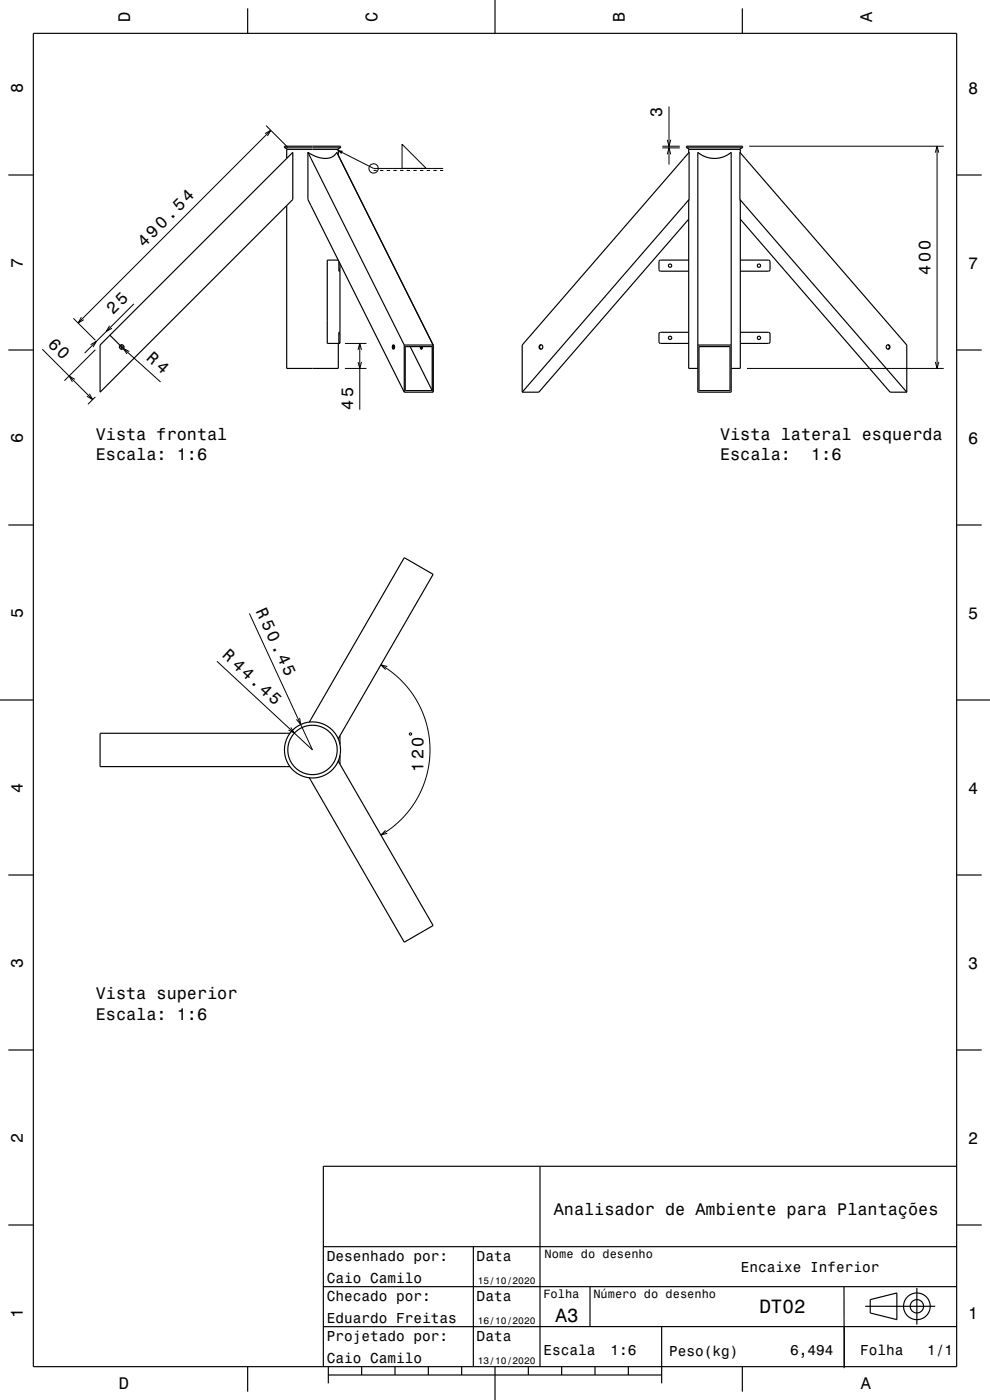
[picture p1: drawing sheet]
<svg xmlns="http://www.w3.org/2000/svg" width="297mm" height="420mm" viewBox="0 0 297 420" stroke-linecap="round" stroke-linejoin="round" font-family="sans-serif">
<g fill="none" stroke="#000" stroke-width=".3">
<path d="M79.8 37.7l6.6 6.6M81.2 39.1l-57.8 57.8M200.7 31.9v17.5M79.5 40.1l1.7-1-1 1.7M86 44.9h15.5M102.6 45.7l9.5 4.8h20.8M112.1 51.1h.9M114 51.1h1M116 51.1h1M118 51.1h1M120 51.1h1M120.6 43.3l7.3 7.2h-7.3z"/>
<path d="M122 51.1h1M124 51.1h1M126 51.1h1M128 51.1h1M130 51.1h1M132 51.1h.9M198.7 43.9h5.2M198.7 44.4h5.2M200.2 46.3l.5-1.9 .5 1.9M200.2 41.9l.5 2 .5-2M206.6 44.9h15.5M224.8 43.9h58.3"/>
<path d="M280.6 45.8l.5-1.9 .5 1.9M281.1 43.9v66.6M101.7 78.5h.1M22 95.5l6.6 6.6M24.4 95.2l-1 1.7 1.8-1M32.9 97.7l-1 1.8 1.7-1M40.2 91.2l-14.8 14.7M101.7 80.9h.3M12.7 104.8l15.1 15.1M22.5 113.8l-1.8-1 1 1.7M26.8 118.1l1 1.8-1.7-1M27.2 103.4l1.7-1-1 1.7"/>
<path d="M28.6 104.9l-9.3 9.3M28.6 119.1l-2.2 2.2M35.6 104.1h1.8M36.5 103.2v1.8M36.5 104.1l11.7 10.5M38.8 105.5l-1.8-1 1.1 1.7M101.7 102.5h.3M101.7 100.2h.3M103.5 110.5h6.4M103.5 103h6.4M107.4 105l.5-2 .6 2M107.4 108.6l.5 1.9 .6-1.9"/>
<path d="M107.9 103v19.9M224.1 110.5h59M280.6 108.6l.5 1.9 .5-1.9M74.8 184l18.9 41-28.6-26.6M114.3 199.4l3.1 2.1 3 2.7 2.5 2.8 2.2 3.3 1.6 3.4 1.3 3.5 .7 3.9 .3 3.8-.3 3.9-.7 4-1.3 3.5-1.7 3.6-2.1 3.1-2.5 2.8-3 2.6-3.1 2.1M116.2 200l-1.9-.6 1.4 1.5M87.3 218.2l1 1.7-1.7-.9M89.9 215.4l.3 2-1.3-1.6M122.8 220.1l.5-.3 .2 .5-.5 .2zM115.7 249.1l-1.4 1.4 1.9-.5"/>
<circle cx="112.1" cy="50.5" r="1.4"/>
</g>
<g fill="none" stroke="#000" stroke-width=".35">
<path d="M10 10h277v400h-277zM74.3 2.5v7.5M148.5 0v10M222.7 2.5v7.5M2.5 52.5h7.5M85.3 43.9h16.9v.5h-16.9zM85.5 44.4l.5 .5v2.6M92.4 45.7l2.6 1.3 2.5 .5 2.2-.4 1.3-1.4 28.9 57.8M92.4 45.7v14.1l28.9 57.9M92.4 45.7l28.9 57.8M102 44.4l-.5 .4v1.8M205.9 43.9h16.9v.5h-16.9z"/>
<path d="M206.1 44.4l.4 .2 .1 1.2M206.7 59.8l-.1 50.7h2.7M206.7 59.8v-14.1l-50 57.8v14.2M206.7 59.8l-50 57.9M209.3 45.7a7.7 7.7 0 0 0 10.1 0v72h-10.1zM222 59.8l.1 50.7h-2.7M222 59.8v-14.1l50 57.8v14.2M222 59.8l50 57.9M222.6 44.4l-.5 .4v1M287 52.5h7.5M86 61.7v48.8h15.5v-7.5M101.5 78h-3.3v25h3.8v-23.9"/>
<path d="M101.7 78.4v3h.3M206.6 78h-8.4l-.5 .5v2.4l.4 .5h8.5M206.6 65.8l-44.9 51.9h-5M222.1 78h8.5l.4 .5v2.4l-.2 .4-8.7 .1M222.1 65.8l44.9 51.9h5M102 99.7h-.3v3.3M206.6 99.7h-8.4l-.5 .5v2.3l.4 .5h8.5M222.1 99.7h8.4l.5 .5v2.4l-.2 .4h-8.7M2.5 105h7.5M30 103.5l57.8-57.8v14.1l-57.8 57.9zM33 100.6l3.5 3.5M117.9 103.5a.63 .63 0 0 1 .5 .6 .63 .63 0 0 1-.5 .6l-.2-.7z"/>
<path d="M118.2 103.5l-.2 .6 .2 .6M121.3 103.5v14.2M121.3 103.5h8.6M121.6 104h8v13.2h-8zM123.1 104l6.5 13.2M126.1 104l.3 .8 .3-.8M126.4 104l.2 .7M129.9 103.5v14.2h-8.6M162.4 103.4a.69 .69 0 0 0-.5 .7 .69 .69 0 0 0 .5 .7M209.3 103.5h10.1M209.7 104h9.3v13.2h-9.3zM266.3 103.4a.69 .69 0 0 1 .5 .7 .69 .69 0 0 1-.5 .7"/>
<path d="M287 105h7.5M2.5 157.5h7.5M287 157.5h7.5M0 210h10M87 220h-57v10h57M92.8 216.6l28.5-49.3 8.6 5-28.4 49.3M287 210h10M101.5 228.3l28.4 49.4-8.6 5-28.5-49.4M102 220.7v2.6M102 226.6v2.7M2.5 262.5h7.5M287 262.5h7.5"/>
<path d="M2.5 315h7.5M287 315h7.5M162 350v60M287 349.9h-190v60.1M2.5 367.5h7.5M97 374h190M142 374v36M287 367.5h7.5M97 398h65M97 386h190M162 398h125M177 386v12"/>
<path d="M198.5 398v17M253.2 386l.1 24.4M253.3 398v12M259.6 391.9h21M261.1 389.9l8-2v8l-8-2zM275.1 386.4v11M74.3 410v7.5M98.5 412.5h100M98.5 410v5M108.5 410v2.5M118.5 410v2.5M128.5 410v2.5"/>
<path d="M138.5 410v2.5M148.5 410v10M158.5 410v2.5M168.5 410v2.5M178.5 410v2.5M188.5 410v2.5M222.7 410v7.5"/>
<circle cx="201" cy="79.7" r=".5"/>
<circle cx="227.7" cy="79.7" r=".5"/>
<circle cx="36.5" cy="104.1" r=".67"/>
<circle cx="162.3" cy="104.1" r=".63"/>
<circle cx="201" cy="101.4" r=".5"/>
<circle cx="227.7" cy="101.4" r=".5"/>
<circle cx="266.4" cy="104.1" r=".63"/>
<circle cx="93.7" cy="225" r="7.4"/>
<circle cx="93.7" cy="225" r="8.4"/>
<circle cx="275.1" cy="391.9" r="4"/>
<circle cx="275.1" cy="391.9" r="2"/>
</g>
<path d="M100.9 44.9l2 .4-.5 .9z" fill-rule="evenodd" fill="#000"/>
<g font-size="5.8">
<text x="227.8" y="393.9">DT02</text>
<text x="166.7" y="396.6">A3</text>
</g>
<g font-size="5.1">
<text x="43.2" y="74.3" transform="rotate(-45 43.2 74.3)">490.54</text>
<text x="34" y="94.5" transform="rotate(-45 34 94.5)">25</text>
<text x="14.1" y="103.4" transform="rotate(45 14.1 103.4)">60</text>
<text x="76.6" y="183.2" transform="rotate(65 76.6 183.2)">R 50.45</text>
</g>
<g font-size="5">
<text x="39" y="6.5" transform="rotate(-90 39 6.5)">D</text>
<text x="113.2" y="6.5" transform="rotate(-90 113.2 6.5)">C</text>
<text x="187.4" y="6.5" transform="rotate(-90 187.4 6.5)">B</text>
<text x="261.6" y="6.5" transform="rotate(-90 261.6 6.5)">A</text>
<text x="6.8" y="27.8" transform="rotate(-90 6.8 27.8)">8</text>
<text x="290.5" y="28.1">8</text>
<text x="198.7" y="35" transform="rotate(-90 198.7 35)">3</text>
<text x="6.8" y="80.3" transform="rotate(-90 6.8 80.3)">7</text>
<text x="279.1" y="82.5" transform="rotate(-90 279.1 82.5)">400</text>
<text x="290.5" y="80.6">7</text>
<text x="43.6" y="107.8" transform="rotate(42 43.6 107.8)">R 4</text>
<text x="105.9" y="122.9" transform="rotate(-90 105.9 122.9)">45</text>
<text x="6.8" y="132.8" transform="rotate(-90 6.8 132.8)">6</text>
<text x="28.7" y="132.1">Vista frontal</text>
<text x="216" y="132.1">Vista lateral esquerda</text>
<text x="290.5" y="133.1">6</text>
<text x="28.7" y="138.1">Escala: 1:6</text>
<text x="216" y="138.1">Escala:</text>
<text x="243.3" y="138.1">1:6</text>
<text x="6.8" y="185.3" transform="rotate(-90 6.8 185.3)">5</text>
<text x="290.5" y="185.6">5</text>
<text x="66.4" y="196.9" transform="rotate(43 66.4 196.9)">R 44.45</text>
<text x="127" y="231.5" transform="rotate(-90 127 231.5)">120</text>
<text x="6.8" y="237.8" transform="rotate(-90 6.8 237.8)">4</text>
<text x="290.5" y="238.1">4</text>
<text x="6.8" y="290.3" transform="rotate(-90 6.8 290.3)">3</text>
<text x="290.5" y="290.6">3</text>
<text x="28.7" y="299.8">Vista superior</text>
<text x="28.7" y="305.9">Escala: 1:6</text>
<text x="6.8" y="342.8" transform="rotate(-90 6.8 342.8)">2</text>
<text x="290.5" y="343.1">2</text>
<text x="166.1" y="364.4">Analisador de Ambiente para Plantações</text>
<text x="6.8" y="395.3" transform="rotate(-90 6.8 395.3)">1</text>
<text x="290.5" y="395.6">1</text>
<text x="35.7" y="416.8">D</text>
<text x="258.3" y="416.8">A</text>
</g>
<g font-size="4.3">
<text x="98" y="378.2">Desenhado por:</text>
<text x="143" y="378.2">Data</text>
<text x="222.3" y="381.6">Encaixe Inferior</text>
<text x="98" y="385">Caio Camilo</text>
<text x="98" y="390.2">Checado por:</text>
<text x="143" y="390.2">Data</text>
<text x="98" y="397">Eduardo Freitas</text>
<text x="98" y="402.2">Projetado por:</text>
<text x="143" y="402.2">Data</text>
<text x="163" y="406.6">Escala</text>
<text x="183.2" y="406.6">1:6</text>
<text x="200.7" y="406.7">Peso(kg)</text>
<text x="237" y="406.6">6,494</text>
<text x="258" y="406.6">Folha</text>
<text x="278.2" y="406.6">1/1</text>
<text x="98" y="409">Caio Camilo</text>
</g>
<g font-size="3.6">
<text x="163.4" y="377.4">Nome do desenho</text>
<text x="163" y="389.5">Folha</text>
<text x="178" y="389.5">Número do desenho</text>
</g>
<g font-size="2.9">
<text x="143.3" y="385.3">15/10/2020</text>
<text x="143.3" y="397.3">16/10/2020</text>
<text x="143.3" y="409.3">13/10/2020</text>
</g>
</svg>
